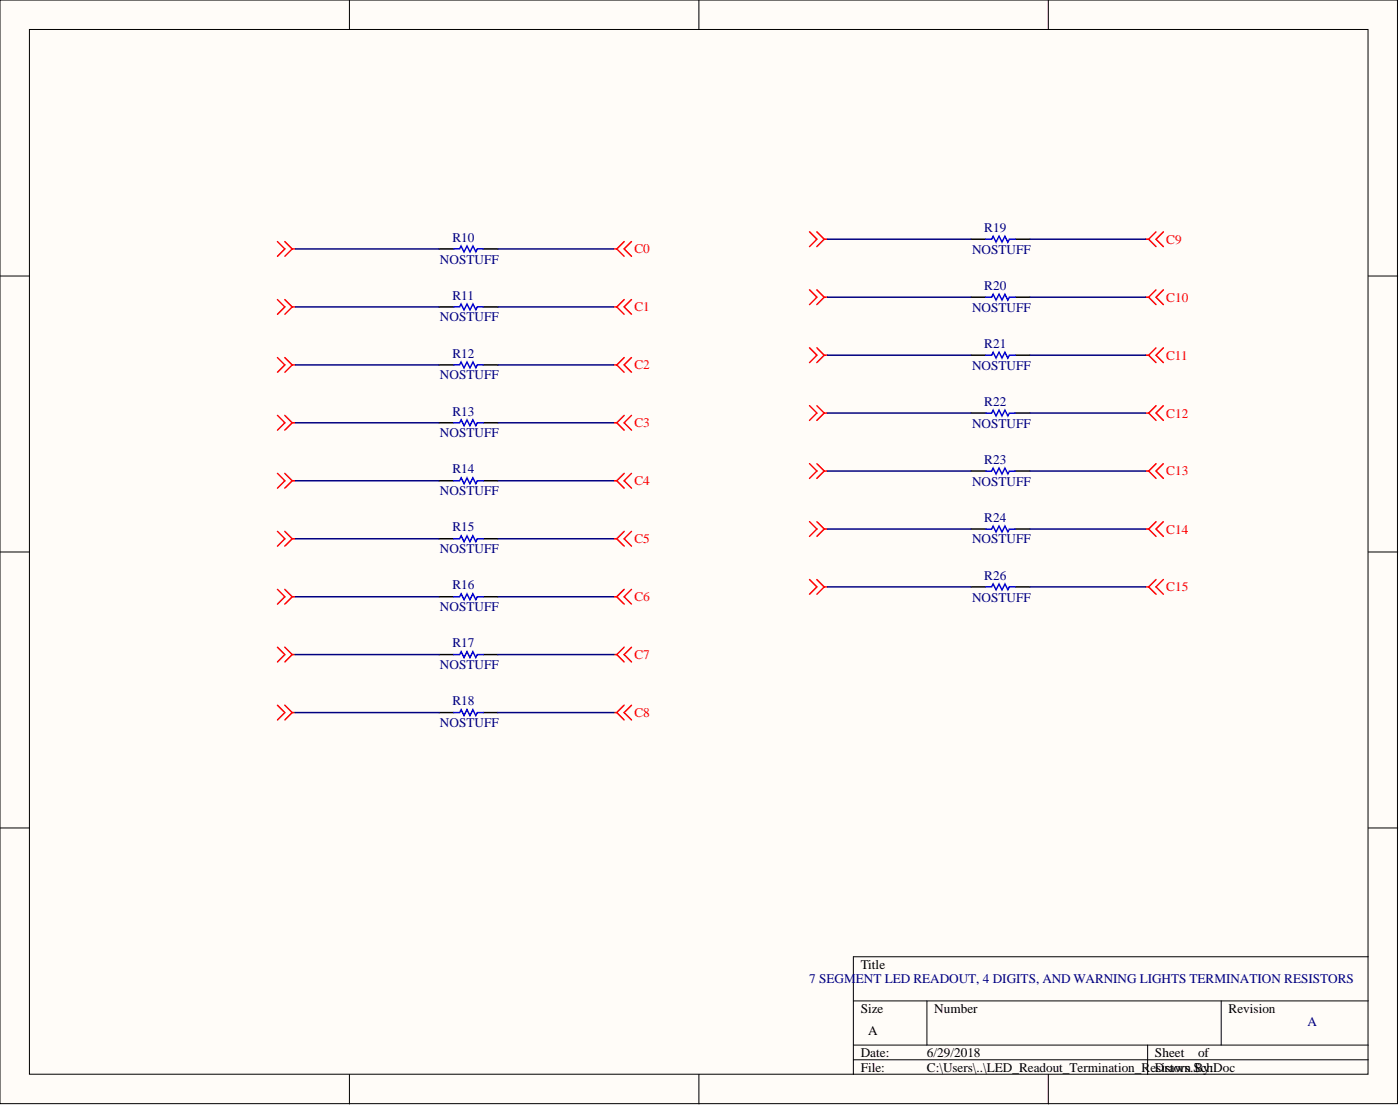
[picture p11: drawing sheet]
<svg xmlns="http://www.w3.org/2000/svg" width="241mm" height="190mm" viewBox="0 0 241 190" stroke-linecap="round" stroke-linejoin="round" font-family="sans-serif">
<g fill="#fffcf8" stroke="#000" stroke-width=".17">
<path d="M0 0h240.9v190.1h-240.9z"/>
<path d="M5.1 5.1h230.7v179.9h-230.7z"/>
</g>
<g fill="none" stroke="#000" stroke-width=".17">
<path d="M60.2 0v5.1M120.5 0v5.1M180.7 0v5.1M0 47.5h5.1M235.8 47.5h5.1M0 95.1h5.1M235.8 95.1h5.1M0 142.6h5.1M235.8 142.6h5.1M147.1 172.4h88.7M159.8 172.4v7.6M210.5 172.4v7.6"/>
<path d="M235.8 164.8h-88.7v20.3M60.2 185.1v5M120.5 185.1v5M147.1 180h88.7M147.1 182.5h88.7M180.7 185.1v5M197.8 180v5.1"/>
</g>
<g fill="none" stroke="#f00" stroke-width=".25">
<path d="M139.5 39.9l1.3 1.3-1.3 1.3M140.8 39.9l1.3 1.3M199.2 39.9l-1.2 1.3M200.5 39.9l-1.3 1.3 1.3 1.3M47.8 41.6l1.3 1.3-1.3 1.2M47.8 51.6l1.3 1.3-1.3 1.2M49.1 41.6l1.3 1.3M49.1 51.6l1.3 1.3M50.4 42.9h.5M50.4 52.9h.5M50.4 42.9l-1.3 1.2M50.4 52.9l-1.3 1.2"/>
<path d="M105.8 42.9h.5M105.8 52.9h.5M106.3 42.9l1.3 1.2M106.3 52.9l1.3 1.2M107.6 41.6l-1.3 1.3M107.6 51.6l-1.3 1.3M108.8 41.6l-1.2 1.3 1.2 1.2M108.8 51.6l-1.2 1.3 1.2 1.2M139.5 49.9l1.3 1.3-1.3 1.3M139.5 59.9l1.3 1.3-1.3 1.2M140.8 49.9l1.3 1.3M140.8 59.9l1.3 1.3"/>
<path d="M142.1 41.2h.5M142.1 51.2h.5M142.1 41.2l-1.3 1.3M142.1 51.2l-1.3 1.3M197.5 41.2h.5M197.5 51.2h.5M198 41.2l1.2 1.3M198 51.2l1.2 1.3M199.2 49.9l-1.2 1.3M199.2 59.9l-1.2 1.3M200.5 49.9l-1.3 1.3 1.3 1.3M200.5 59.9l-1.3 1.3 1.3 1.2"/>
<path d="M47.8 61.6l1.3 1.3-1.3 1.2M47.8 71.6l1.3 1.2-1.3 1.3M49.1 61.6l1.3 1.3M49.1 71.6l1.3 1.2M50.4 62.9h.5M50.4 72.8h.5M50.4 62.9l-1.3 1.2M50.4 72.8l-1.3 1.3M105.8 62.9h.5M105.8 72.8h.5M106.3 62.9l1.3 1.2M106.3 72.8l1.3 1.3"/>
<path d="M107.6 61.6l-1.3 1.3M107.6 71.6l-1.3 1.2M108.8 61.6l-1.2 1.3 1.2 1.2M108.8 71.6l-1.2 1.2 1.2 1.3M139.5 69.9l1.3 1.2-1.3 1.3M139.5 79.9l1.3 1.2-1.3 1.3M140.8 69.9l1.3 1.2M140.8 79.9l1.3 1.2M142.1 61.2h.5M142.1 61.2l-1.3 1.2M142.1 71.1h.5M142.1 71.1l-1.3 1.3"/>
<path d="M197.5 61.2h.5M197.5 71.1h.5M198 61.2l1.2 1.2M198 71.1l1.2 1.3M199.2 69.9l-1.2 1.2M199.2 79.9l-1.2 1.2M200.5 69.9l-1.3 1.2 1.3 1.3M200.5 79.9l-1.3 1.2 1.3 1.3M47.8 81.5l1.3 1.3-1.3 1.3M47.8 91.5l1.3 1.3-1.3 1.3M49.1 81.5l1.3 1.3M49.1 91.5l1.3 1.3"/>
<path d="M50.4 82.8h.5M50.4 92.8h.5M50.4 82.8l-1.3 1.3M50.4 92.8l-1.3 1.3M105.8 82.8h.5M105.8 92.8h.5M106.3 82.8l1.3 1.3M106.3 92.8l1.3 1.3M107.6 81.5l-1.3 1.3M107.6 91.5l-1.3 1.3M108.8 81.5l-1.2 1.3 1.2 1.3M108.8 91.5l-1.2 1.3 1.2 1.3"/>
<path d="M139.5 89.9l1.3 1.2-1.3 1.3M139.5 99.8l1.3 1.3-1.3 1.3M140.8 89.9l1.3 1.2M140.8 99.8l1.3 1.3M142.1 81.1h.5M142.1 91.1h.5M142.1 81.1l-1.3 1.3M142.1 91.1l-1.3 1.3M197.5 81.1h.5M197.5 91.1h.5M198 81.1l1.2 1.3M198 91.1l1.2 1.3"/>
<path d="M199.2 89.9l-1.2 1.2M199.2 99.8l-1.2 1.3M200.5 89.9l-1.3 1.2 1.3 1.3M200.5 99.8l-1.3 1.3 1.3 1.3M47.8 101.5l1.3 1.3-1.3 1.3M47.8 111.5l1.3 1.2-1.3 1.3M49.1 101.5l1.3 1.3M49.1 111.5l1.3 1.2M50.4 102.8h.5M50.4 112.7h.5M50.4 102.8l-1.3 1.3M50.4 112.7l-1.3 1.3"/>
<path d="M105.8 102.8h.5M105.8 112.7h.5M106.3 102.8l1.3 1.3M106.3 112.7l1.3 1.3M107.6 101.5l-1.3 1.3M107.6 111.5l-1.3 1.2M108.8 101.5l-1.2 1.3 1.2 1.3M108.8 111.5l-1.2 1.2 1.2 1.3M142.1 101.1h.5M142.1 101.1l-1.3 1.3M197.5 101.1h.5M198 101.1l1.2 1.3"/>
<path d="M47.8 121.5l1.3 1.2-1.3 1.3M49.1 121.5l1.3 1.2M50.4 122.7h.5M50.4 122.7l-1.3 1.3M105.8 122.7h.5M106.3 122.7l1.3 1.3M107.6 121.5l-1.3 1.2M108.8 121.5l-1.2 1.2 1.2 1.3"/>
</g>
<g fill="none" stroke="#000" stroke-width=".25">
<path d="M75.7 42.9h2.5M75.7 52.9h2.5M83.3 42.9h2.5M83.3 52.9h2.5M167.4 41.2h2.5M167.4 51.2h2.5M175 41.2h2.5M175 51.2h2.5M75.7 62.9h2.5M75.7 72.8h2.5M83.3 62.9h2.5M83.3 72.8h2.5"/>
<path d="M167.4 61.2h2.5M167.4 71.1h2.5M175 61.2h2.5M175 71.1h2.5M75.7 82.8h2.5M75.7 92.8h2.5M83.3 82.8h2.5M83.3 92.8h2.5M167.4 81.1h2.5M167.4 91.1h2.5M175 81.1h2.5M175 91.1h2.5"/>
<path d="M75.7 102.8h2.5M75.7 112.7h2.5M83.3 102.8h2.5M83.3 112.7h2.5M167.4 101.1h2.5M175 101.1h2.5M75.7 122.7h2.5M83.3 122.7h2.5"/>
</g>
<g fill="none" stroke="#00f" stroke-width=".25">
<path d="M78.2 42.9h1l.3-.5 .5 1 .5-1 .5 1 .5-1 .5 1 .3-.5h1M78.2 52.9h1l.3-.5 .5 1 .5-1 .5 1 .5-1 .5 1 .3-.5h1M169.9 41.2h1l.3-.5 .5 1 .5-1 .5 1 .5-1 .5 1 .3-.5h1M169.9 51.2h1l.3-.5 .5 1 .5-1 .5 1 .5-1 .5 1 .3-.5h1M78.2 62.9h1l.3-.6 .5 1.1 .5-1.1 .5 1.1 .5-1.1 .5 1.1 .3-.5h1M78.2 72.8h1l.3-.5 .5 1 .5-1 .5 1 .5-1 .5 1 .3-.5h1M169.9 61.2h1l.3-.5 .5 1 .5-1 .5 1 .5-1 .5 1 .3-.5h1M169.9 71.1h1l.3-.5 .5 1.1 .5-1.1 .5 1.1 .5-1.1 .5 1.1 .3-.6h1M78.2 82.8h1l.3-.5 .5 1 .5-1 .5 1 .5-1 .5 1 .3-.5h1M78.2 92.8h1l.3-.5 .5 1 .5-1 .5 1 .5-1 .5 1 .3-.5h1M169.9 81.1h1l.3-.5 .5 1 .5-1 .5 1 .5-1 .5 1 .3-.5h1M169.9 91.1h1l.3-.5 .5 1 .5-1 .5 1 .5-1 .5 1 .3-.5h1"/>
<path d="M78.2 102.8h1l.3-.5 .5 1 .5-1 .5 1 .5-1 .5 1 .3-.5h1M78.2 112.7h1l.3-.5 .5 1.1 .5-1.1 .5 1.1 .5-1.1 .5 1.1 .3-.6h1M169.9 101.1h1l.3-.5 .5 1 .5-1 .5 1 .5-1 .5 1 .3-.5h1M78.2 122.7h1l.3-.5 .5 1 .5-1 .5 1 .5-1 .5 1 .3-.5h1"/>
</g>
<g fill="none" stroke="#000080" stroke-width=".25">
<path d="M50.9 42.9h24.8M50.9 52.9h24.8M85.8 42.9h20M85.8 52.9h20M142.6 41.2h24.8M142.6 51.2h24.8M177.5 41.2h20M177.5 51.2h20M50.9 62.9h24.8M50.9 72.8h24.8M85.8 62.9h20M85.8 72.8h20"/>
<path d="M142.6 61.2h24.8M142.6 71.1h24.8M177.5 61.2h20M177.5 71.1h20M50.9 82.8h24.8M50.9 92.8h24.8M85.8 82.8h20M85.8 92.8h20M142.6 81.1h24.8M142.6 91.1h24.8M177.5 81.1h20M177.5 91.1h20"/>
<path d="M50.9 102.8h24.8M50.9 112.7h24.8M85.8 102.8h20M85.8 112.7h20M142.6 101.1h24.8M177.5 101.1h20M50.9 122.7h24.8M85.8 122.7h20"/>
</g>
<g font-size="2.3" fill="#000080">
<text x="78" y="41.6">R10</text>
<text x="169.7" y="39.9">R19</text>
<text x="75.8" y="45.4">NOSTUFF</text>
<text x="167.5" y="43.7">NOSTUFF</text>
<text x="78" y="51.6">R11</text>
<text x="167.5" y="53.7">NOSTUFF</text>
<text x="169.7" y="50">R20</text>
<text x="75.8" y="55.4">NOSTUFF</text>
<text x="169.7" y="59.9">R21</text>
<text x="75.8" y="65.3">NOSTUFF</text>
<text x="78" y="61.6">R12</text>
<text x="167.5" y="63.7">NOSTUFF</text>
<text x="78" y="71.6">R13</text>
<text x="169.7" y="69.9">R22</text>
<text x="75.8" y="75.3">NOSTUFF</text>
<text x="167.5" y="73.7">NOSTUFF</text>
<text x="78" y="81.6">R14</text>
<text x="167.5" y="83.6">NOSTUFF</text>
<text x="169.7" y="79.9">R23</text>
<text x="75.8" y="85.3">NOSTUFF</text>
<text x="169.7" y="89.9">R24</text>
<text x="75.8" y="95.3">NOSTUFF</text>
<text x="78" y="91.5">R15</text>
<text x="167.5" y="93.6">NOSTUFF</text>
<text x="78" y="101.5">R16</text>
<text x="169.7" y="99.9">R26</text>
<text x="75.8" y="105.3">NOSTUFF</text>
<text x="167.5" y="103.6">NOSTUFF</text>
<text x="78" y="111.5">R17</text>
<text x="75.8" y="115.2">NOSTUFF</text>
<text x="75.8" y="125.2">NOSTUFF</text>
<text x="78" y="121.5">R18</text>
<text x="139.5" y="169.4">7 SEGMENT LED READOUT, 4 DIGITS, AND WARNING LIGHTS TERMINATION RESISTORS</text>
<text x="225.4" y="176.7">A</text>
</g>
<g font-size="2.3" fill="#f00">
<text x="201" y="42">C9</text>
<text x="109.3" y="43.7">C0</text>
<text x="109.3" y="53.6">C1</text>
<text x="201" y="52">C10</text>
<text x="109.3" y="63.6">C2</text>
<text x="201" y="62">C11</text>
<text x="201" y="71.9">C12</text>
<text x="109.3" y="73.6">C3</text>
<text x="109.3" y="83.6">C4</text>
<text x="201" y="81.9">C13</text>
<text x="109.3" y="93.6">C5</text>
<text x="201" y="91.9">C14</text>
<text x="201" y="101.9">C15</text>
<text x="109.3" y="103.5">C6</text>
<text x="109.3" y="113.5">C7</text>
<text x="109.3" y="123.5">C8</text>
</g>
<g font-size="2.3">
<text x="148.4" y="166.8">Title</text>
<text x="148.4" y="174.4">Size</text>
<text x="149.6" y="178.2">A</text>
<text x="161" y="174.4">Number</text>
<text x="211.7" y="174.4">Revision</text>
<text x="148.4" y="182">Date:</text>
<text x="148.4" y="184.6">File:</text>
<text x="159.8" y="182">6/29/2018</text>
<text x="159.8" y="184.6">C:\Users\..\LED_Readout_Termination_Resistors.SchDoc</text>
<text x="199.1" y="182">Sheet</text>
<text x="199.1" y="184.6">Drawn By:</text>
<text x="206.5" y="182">of</text>
</g>
</svg>
